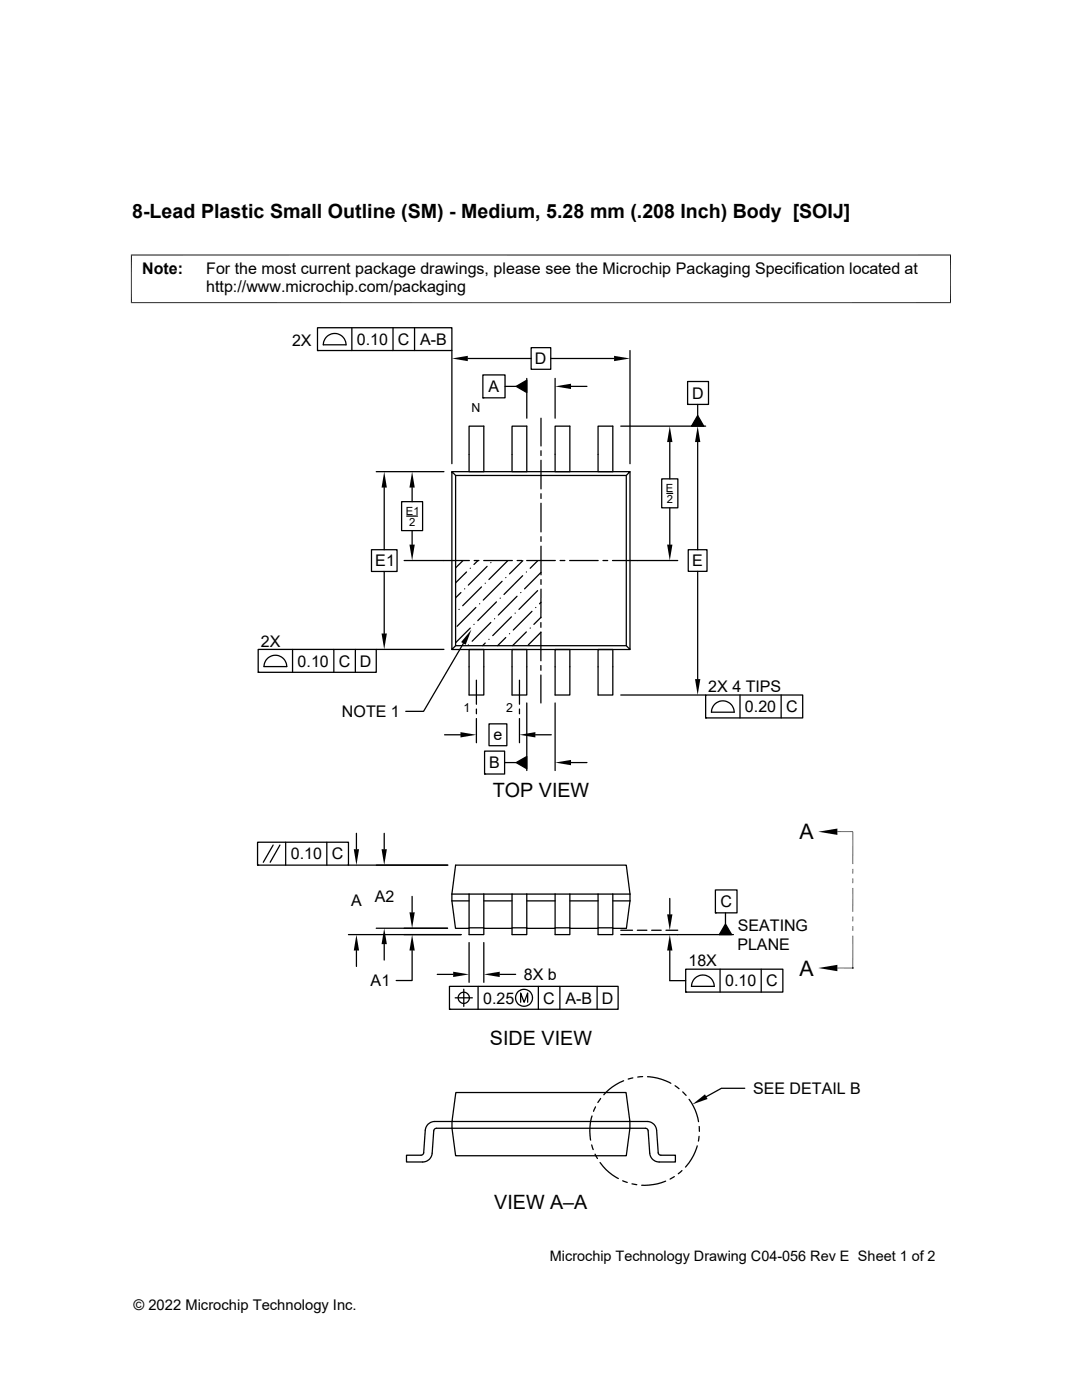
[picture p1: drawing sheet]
<svg xmlns="http://www.w3.org/2000/svg" width="216mm" height="279mm" viewBox="0 0 216 279" stroke-linecap="round" stroke-linejoin="round" font-family="sans-serif">
<g fill="none" stroke="#000" stroke-width=".25">
<path d="M63.4 65.4h26.8v4.6h-26.8zM63.4 70h.1M69 68.8a2.26 2.26 0 0 0-2.2-2.3 2.26 2.26 0 0 0-2.3 2.3h4.6M70.2 65.4v4.6M78.4 65.4v4.6M82.7 65.4v4.6M90.2 70v22.5M93.3 71.5h12.7M96.4 74.8h4.4v4.6h-4.4zM96.4 79.4h.1M100.8 77.1h2.2M103 77.1l2.1-1.2v2.4z"/>
<path d="M105.1 75.5v8M106 69.4h3.9v4.3h-3.9zM109.9 71.5h12.6M110.8 75.5v8M113.9 77.1h3.2M125.7 70v22.5M137.2 76.1h4.2v4.6h-4.2zM75.1 94.1h13.5M76.7 97.3v12.4M82.2 97.3v2.8M90.2 94.1l.7 .8v34l-.7 .7zM90.2 94.1h35.5l-.7 .8h-34.1"/>
<path d="M93.6 85h2.9v9.1h-2.9zM102.2 85h2.9v9.1h-2.9zM107.9 83.5v5.5M107.9 90v.9M107.9 91.9v5.7M107.9 98.5v1M110.8 85h2.9v9.1h-2.9zM119.3 85h3v9.1h-3zM123.9 85h16.9M125.7 94.1v35.5l-.7-.7v-34M132 95.6h3.3v5.7h-3.3zM133.1 98.5h1.1"/>
<path d="M133.6 88.2v7.4M137.2 80.7h.1M139.2 82.9l1.2 2.1h-2.4zM139.2 80.7v2.2M139.2 88.2v21.5M74.1 109.7h5.1v4.3h-5.1zM76.7 114v12.4M80.1 100.1h4.2v5.8h-4.2zM80.6 111.9h13.1M81.2 103h2.1M82.2 105.9v2.8M92 118.3l-1.1 1"/>
<path d="M92.4 111.9l-1.5 1.4M92.7 117.5h.1M93.1 114.2l-2.2 2.1M93.8 113.4h.1M94.6 111.9h1M95.4 111.9l-.8 .7M96.1 117.1l-3.8 3.8M96.5 111.9h5.7M96.8 116.4h.1M97.2 113l-3.7 3.8M97.9 112.3h.1M99.8 119.4h.1"/>
<path d="M100.2 116l-3.8 3.8M100.9 115.3h.1M101.3 111.9l-3.7 3.8M103.2 119l-3.8 3.7M103.2 111.9h.9M103.9 118.3h.1M104.3 114.9l-3.7 3.7M104.3 111.9l-2.6 2.6M105 114.2h.1M105.1 111.9h5.7M107.3 117.9l-3.8 3.7M107.3 111.9l-1.5 1.5"/>
<path d="M107.9 100.4v5.8M107.9 107.1v1M107.9 109v5.7M107.9 115.7v.9M107.9 117.6v5.7M108 114.2l-3.3 3.3M111.8 111.9h.9M113.7 111.9h5.7M120.3 111.9h1M122.2 111.9h13M133.6 101.3v7.4M137.3 109.7h3.8v4.3h-3.8z"/>
<path d="M139.2 114v21.5M51.5 129.6h23.6v4.6h-23.6zM51.5 134.2h.1M53.5 131.3a2.27 2.27 0 0 1 2.4-.3 2.27 2.27 0 0 1 1.3 2h-4.5l.2-.9zM58.4 129.6v4.6M66.6 129.6v4.6M70.9 129.6v4.6M75.1 129.6h13.5M90.2 129.6h35.5M90.9 128.9h34.1M91.6 121.6h.1M92.5 128.4l-8 13.6h-3.5"/>
<path d="M93.5 128.7h.1M93.6 129.6h2.9v9.1h-2.9zM93.8 125.3l-2.9 3M94.6 124.6h.1M95 121.2l-3.8 3.8M95.1 135.7v4.8M95.7 120.5h.1M96.8 128.3l-.5 .6M97.6 127.6h.1M97.9 124.2l-3.7 3.8M98.7 123.5h.1M99.1 120.1l-3.8 3.8"/>
<path d="M100.9 127.2l-1.6 1.7M101.7 126.5h.1M102 123.1l-3.7 3.8M102.2 129.6h2.9v9.1h-2.9zM102.8 122.4h.1M103.7 135.7v4.8M105 126.1l-2.7 2.8M105.4 128.7l2.6-2.5-.1 5.7M105.8 125.3h.1M106.2 122l-3.8 3.7M106.9 121.2h.1M107.9 124.2v1"/>
<path d="M107.9 132.8v1M107.9 134.7v5.6M108 120.2l-.3 .3M108 123.2l-1.5 1.4M110.8 129.6h2.9v9.1h-2.9zM119.3 129.6h3v9.1h-3zM123.9 138.7h16.9M140.8 138.7h19.4v4.6h-19.4zM147.7 138.7v4.6M155.9 138.7v4.6M88.7 146.6h3.2M95.1 141.5v1"/>
<path d="M95.1 143.4v4.8M96.7 149.9h4v4.6h-4zM96.7 154.5h.1M97.6 144.5h3.5v4.3h-3.5zM100.8 152.2h2.2M103 152.2l2.1-1.2v2.4zM103.7 141.5v1M103.7 143.4v4.8M105.1 140.3v13.5M106.8 146.6h3.2M110.8 140.3v13.5M113.9 152.2h3.2"/>
<path d="M140.8 143.3h.1M141.9 142.1h4.6a2.26 2.26 0 0 0-2.3-2.2 2.26 2.26 0 0 0-2.2 2.2M51.4 168.1h18.1v4.6h-18.1zM51.4 172.7h.1M54.5 168.7l-2 3.4M55.9 168.7l-2 3.4M57 168.1v4.6M65.2 168.1v4.6M69.5 172.7h19.8M71.1 166.3v3.2M76.7 166.3v3.2M82.2 178.9v3.2"/>
<path d="M90.2 178.4l.7-5.7h34.1l.7 5.7M90.2 179.8l.7 5.5h2.7M90.2 178.4v1.4M90.2 178.4h35.5M90.2 179.8h3.4M93.6 178.4v8.1h2.9v-1.3M96.5 178.4v6.8h-2.9M96.5 179.8h5.7M102.2 178.4v8.1h2.9v-1.3M105.1 178.4v6.8h-2.9M105.1 179.8h5.7M110.8 178.4v8.1h2.9v-1.3"/>
<path d="M113.7 178.4v6.8h-2.9M113.7 179.8h5.6M119.3 178.4v8.1h3v-1.3M122.3 178.4v6.8h-3M122.3 179.8h3.4M125.7 178.4v1.4M125.7 179.8l-.7 5.5h-2.7M133.6 179.3v3.2M142.7 177.6h4.4v4.6h-4.4zM69.5 186.5h22.5M71.1 189.7v3.2M75.1 185.3h14.2"/>
<path d="M76.7 188.4v3.2M82.2 189.7v6h-3.1M87.2 194.5h3.2M89.7 196.9h33.6v4.5h-33.6zM90.8 199.1h3.5M92.5 197.4v3.5M93.6 188.1v7.9M95.4 196.8v4.6M96.5 188.1v7.9M96.5 185.3h5.7M99.7 194.5h3.2M105.1 185.3h5.7"/>
<path d="M107.4 196.8v4.6M111.7 196.8v4.6M113.7 185.3h5.6M119.1 196.8v4.6M123.9 186.5h22.4M123.9 185.7h2.3M127.2 185.7h1.9M130 185.7h1.9M132.9 185.7h2.3M133.6 189.7v6h3.2M136.8 193.4h19.4v4.6h-19.4zM136.8 198h.1"/>
<path d="M138.8 195.1a2.27 2.27 0 0 1 2.4-.3 2.27 2.27 0 0 1 1.3 2h-4.5l.2-.9zM142.7 182.2h.1M143.7 193.4v4.6M144.8 184.4l1.2 2.1h-2.5zM144.8 182.2v2.2M151.9 193.4v4.6M170.2 193.2h.1M89.7 201.4h.1M91 218h33.9l.8 5.8h-35.5zM103.9 200v-1.8l.7 1.8 .7-1.8v1.8M119.8 219.2l-.5 .8M124.4 215.7l-2.2 1.2-1.7 1.6"/>
<path d="M126.3 215.1l-1 .2M128.2 214.9h-.9M129.2 214.9l2 .3 2.7 1M134.7 216.7l.8 .6M136.2 217.9l.7 .7M137.5 219.4l1.2 2.2 .7 2.3M148.6 217.2h-4.6l-3.1 1.7M85.4 224.3l1.1-.5h3.7v1.4h-3.1l-.5 .2-.4 4.7a1.88 1.88 0 0 1-1.9 1.8h-3.2v-1.4h2.9l.5-.2 .4-5zM90.2 225.2h35.5l-.7 5.5h-34.1zM118.1 228.5l.3 .9M118.1 222.7l-.4 2.2 .2 2.6M118.7 230.3l.5 .9"/>
<path d="M118.8 220.9l-.4 .9M119.7 232l.1 .1a10.2 10.2 0 0 0 3.6 3.1M124.2 235.6l1 .4M125.7 223.8h3.4a1.88 1.88 0 0 1 1.9 1.8l.4 4.7 .5 .2h2.9v1.4h-3.3a1.88 1.88 0 0 1-1.9-1.8l-.4-4.7-.4-.2h-3.1zM126.1 236.3l1 .1M132.8 235.7l-2.5 .7-2.3 .1M134.6 234.8l-.9 .5M136.1 233.6l-.8 .7M139.1 228.7l-.7 1.9-1.6 2.3M139.5 226.8l-.1 .9M139.5 224.8l.1 1"/>
<circle cx="92.5" cy="199.1" r="1.12"/>
<circle cx="104.6" cy="199.1" r="1.69"/>
</g>
<path d="M26.1 50.9h163.7M26.2 50.8v9.7M189.7 50.8v9.7M26.1 60.4h163.7M167.1 166h3.1v6.4M170.2 177.2v4.8M170.2 186.7v6.5M170.2 193.2h-3.1" fill="none" stroke="#000" stroke-width=".2"/>
<g fill="#000">
<path d="M90.2 71.5l3.1-.5v1.1zM103 77.1l2.1-1.2v2.4zM110.8 77.1l3.1-.5v1zM122.5 71l3.2 .5-3.2 .6zM76.7 94.1l.5 3.2h-1.1zM82.2 94.1l.6 3.2h-1.1zM133.6 85l.6 3.2h-1.1zM139.2 85l.5 3.2h-1zM139.2 82.9l1.2 2.1h-2.4zM81.7 108.7h1.1l-.6 3.2zM133.1 108.7h1.1l-.6 3.2zM76.1 126.4h1.1l-.5 3.2z"/>
<path d="M94.1 125.7l-1.2 3-.9-.6zM138.7 135.5h1l-.5 3.2zM91.9 146.1l3.2 .5-3.2 .6zM103 152.2l2.1-1.2v2.4zM103.7 146.6l3.1-.5v1.1zM110.8 152.2l3.1-.5v1zM70.6 169.5h1l-.5 3.2zM76.1 169.5h1.1l-.5 3.2zM163.3 166l3.8-.6v1.2zM170.1 173.4l.1 .9h-.1zM170.1 175.3l.1 1h-.1zM170.1 173.4h.1v.9z"/>
<path d="M170.1 175.3h.1v1zM71.1 186.5l.5 3.2h-1zM76.7 185.3l.5 3.1h-1.1zM81.7 182.1h1.1l-.6 3.2zM82.2 186.5l.6 3.2h-1.1zM90.4 193.9l3.2 .6-3.2 .5zM96.5 194.5l3.2-.6v1.1zM133.6 186.5l.6 3.2h-1.1zM133.1 182.5h1.1l-.6 3.2zM144.8 184.4l1.2 2.1h-2.5zM163.3 193.2l3.8-.6v1.2zM170.1 182.9l.1 1h-.1z"/>
<path d="M170.1 184.8l.1 1h-.1zM170.1 182.9h.1v1zM170.1 184.8h.1v1zM138.2 220.4l2.5-2 .5 .9z"/>
</g>
<g font-size="4.3">
<text x="159.5" y="167.5">A</text>
<text x="159.5" y="194.7">A</text>
</g>
<g font-size="3.9">
<text x="26.4" y="43.5">8-Lead Plastic Small Outline (SM) - Medium, 5.28 mm (.208 Inch) Body [SOIJ]</text>
<text x="98.3" y="159.2">TOP VIEW</text>
<text x="97.8" y="208.6">SIDE VIEW</text>
<text x="98.6" y="241.3">VIEW A–A</text>
</g>
<g font-size="3.2">
<text x="28.4" y="54.7">Note:</text>
<text x="41.1" y="58.3">http://www.microchip.com/packaging</text>
<text x="41.1" y="54.7">For the most current package drawings, please see the Microchip Packaging Specification located at</text>
<text x="58.3" y="69">2X</text>
<text x="71.2" y="68.8">0.10</text>
<text x="79.4" y="68.8">C</text>
<text x="83.9" y="68.8">A-B</text>
<text x="106.7" y="72.7">D</text>
<text x="97.5" y="78.3">A</text>
<text x="138.1" y="79.6">D</text>
<text x="74.9" y="113">E1</text>
<text x="138.1" y="113">E</text>
<text x="52.1" y="129.1">2X</text>
<text x="59.4" y="133">0.10</text>
<text x="67.6" y="133">C</text>
<text x="71.8" y="133">D</text>
<text x="68.2" y="143.1">NOTE 1</text>
<text x="141.3" y="138.1">2X 4 TIPS</text>
<text x="148.7" y="142.1">0.20</text>
<text x="156.8" y="142.1">C</text>
<text x="98.5" y="147.8">e</text>
<text x="97.6" y="153.3">B</text>
<text x="58" y="171.5">0.10</text>
<text x="66.2" y="171.5">C</text>
<text x="70" y="180.7">A</text>
<text x="74.8" y="180.1">A2</text>
<text x="143.7" y="181">C</text>
<text x="147.2" y="185.8">SEATING</text>
<text x="147.1" y="189.6">PLANE</text>
<text x="74" y="196.8">A1</text>
<text x="104.5" y="195.6">8X b</text>
<text x="137.4" y="192.9">18X</text>
<text x="144.7" y="196.8">0.10</text>
<text x="152.9" y="196.8">C</text>
<text x="96.4" y="200.3">0.25</text>
<text x="108.4" y="200.3">C</text>
<text x="112.9" y="200.3">A-B</text>
<text x="120.1" y="200.3">D</text>
<text x="150.3" y="218.3">SEE DETAIL B</text>
</g>
<g font-size="2.9">
<text x="109.7" y="251.7">Microchip Technology Drawing C04-056 Rev E Sheet 1 of 2</text>
<text x="26.6" y="261.3">© 2022 Microchip Technology Inc.</text>
</g>
<g font-size="2.5">
<text x="94.1" y="82.3">N</text>
<text x="92.5" y="142.1">1</text>
<text x="101" y="142.1">2</text>
</g>
<g font-size="2.2">
<text x="132.9" y="98.2">E</text>
<text x="133.1" y="100.3">2</text>
<text x="81" y="102.7">E1</text>
<text x="81.6" y="104.9">2</text>
</g>
</svg>
